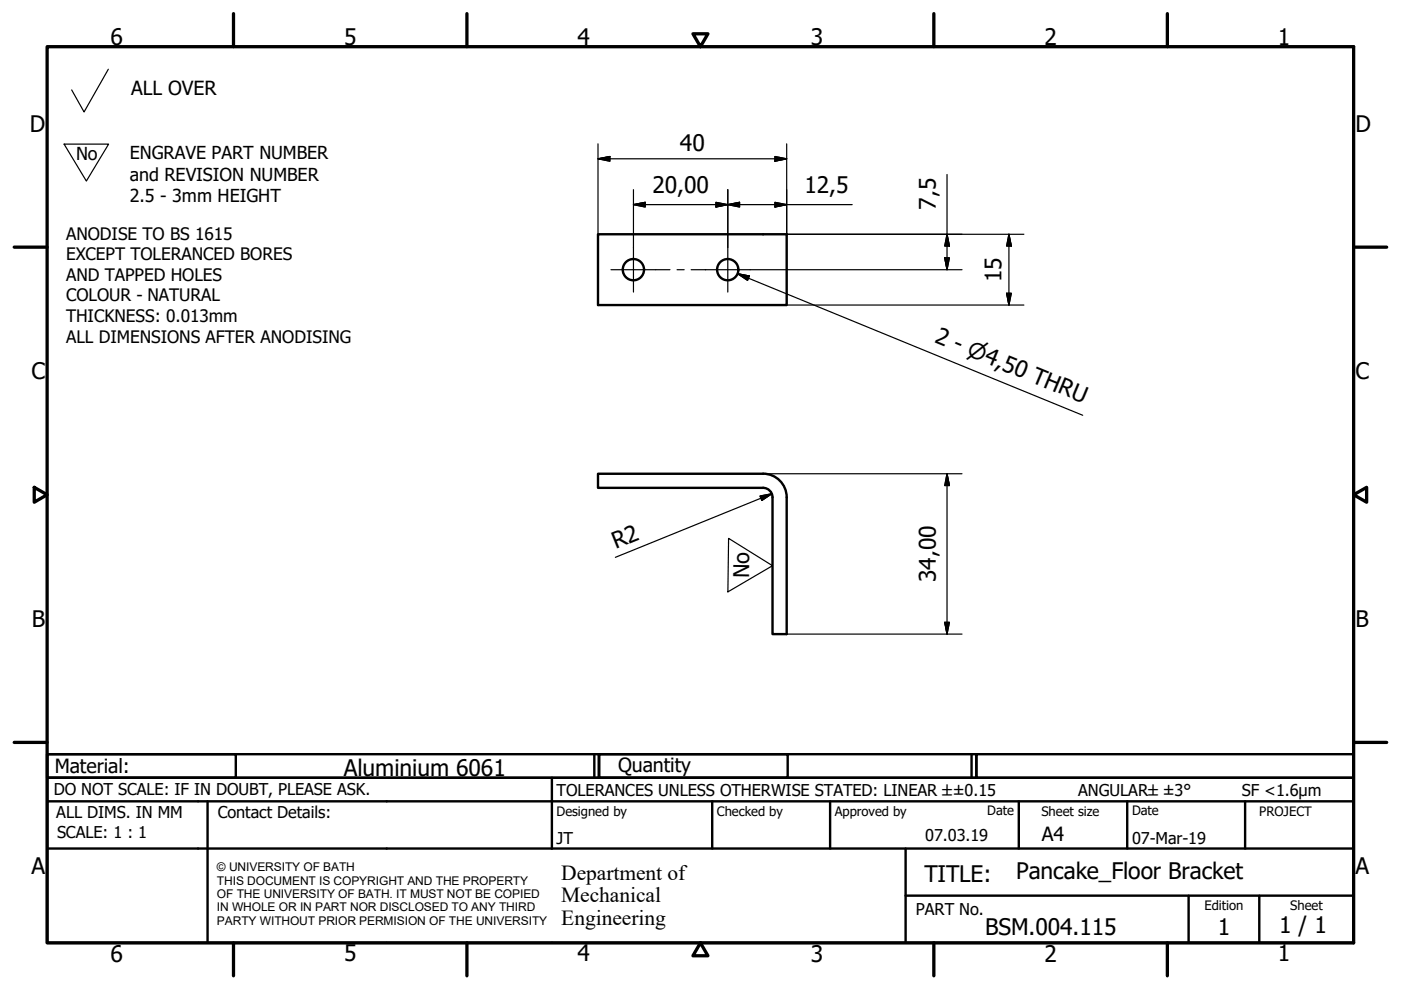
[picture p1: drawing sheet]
<svg xmlns="http://www.w3.org/2000/svg" width="297mm" height="210mm" viewBox="0 0 297 210" stroke-linecap="round" stroke-linejoin="round" font-family="sans-serif">
<!-- layer: Visible (ISO) -->
<g fill="none" stroke="#000" stroke-width=".51">
<path d="M126.8 49.7h40v15h-40zM161.8 100.4a5 5 0 0 1 5 5v29h-3v-29a2 2 0 0 0-2-2M161.8 100.4h-35v3h35"/>
<circle cx="134.3" cy="57.2" r="2.25"/>
<circle cx="154.3" cy="57.2" r="2.25"/>
</g>
<!-- layer: Border (ISO) -->
<g fill="none" stroke="#000" stroke-width=".7">
<path d="M10 9.9h277v190h-277zM49.5 2.9v7M99 2.9v7M146.9 7.2h3.2l-1.6 2.7zM198 2.9v7M247.5 2.9v7M3 52.4h7M287 52.4h7M7.3 103.3l2.7 1.6-2.7 1.6zM287 104.9l2.8-1.6v3.2zM3 157.4h7M287 157.4h7"/>
<path d="M49.5 199.9v7M99 199.9v7M148.5 199.9l1.6 2.7h-3.2zM198 199.9v7M247.5 199.9v7"/>
</g>
<!-- layer: Title (ISO) -->
<g fill="none" stroke="#000" stroke-width=".51">
<path d="M10 159.9h40v5h-40zM10 159.9h117v5h-117zM126 159.9v5M127 159.9h40v5h-40zM127 159.9h80v5h-80zM206 159.9v5M207 159.9h80v5h-80zM10 169.9v-5h277v5M10 169.9h277v30h-277zM10 179.9h277M44 169.9v30M117 164.9v15"/>
<path d="M151 169.9v10M176 169.9v10M192 179.9v20M216 169.9v10M239 169.9v10M264 169.9v10M192 189.9h95M252 189.9v10M267 189.9v10"/>
</g>
<!-- layer: Sketch Geometry (ISO) -->
<path d="M23 14.7l-5.2 9-2.6-4.6M13.6 30.6h9.4l-4.7 7.8zM154.5 114.1l9.3 5.8-9.5 5.6z" fill="none" stroke="#000" stroke-width=".25"/>
<path d="M173.2 120v.1" fill="none" stroke="#fff" stroke-width=".21"/>
<!-- layer: Center Mark (ISO) -->
<path d="M134.3 52.4v9.5M154.3 52.4v9.5" fill="none" stroke="#000" stroke-width=".25"/>
<!-- layer: Centerline (ISO) -->
<path d="M129.5 57.2h12.5M143.6 57.2h1.5M146.5 57.2h12.5" fill="none" stroke="#000" stroke-width=".25"/>
<!-- layer: Symbol (ISO) -->
<path d="M156.4 58l2.5 .5-.4 1zM156.4 58l73.2 30" fill="none" stroke="#000" stroke-width=".25"/>
<path d="M156.4 58l2.5 .5zM156.4 58l2.5 .5-.4 1z" fill="#000" stroke="#000" stroke-width=".25"/>
<!-- layer: Dimension (ISO) -->
<g fill="none" stroke="#000" stroke-width=".25">
<path d="M126.8 33.7l2.5-.5v1zM126.8 33.7h40M126.8 30.5v19.2M164.3 33.2l2.5 .5-2.5 .5zM166.8 30.5v19.2h50.3M200.8 37v20.2M134.3 43.4l2.5-.5v1zM134.3 43.4h46.4M134.3 40.2v12.2M151.8 42.9l2.5 .5-2.5 .5zM154.3 43.4l2.5-.5v1zM154.3 40.2v12.2"/>
<path d="M159 57.2h45M164.3 42.9l2.5 .5-2.5 .5zM200.3 54.7h1l-.5 2.5zM200.8 49.7l.5 2.5h-1zM213.9 49.7l.5 2.5h-1zM213.9 49.7v15M166.8 64.7h50.3M213.4 62.2h1l-.5 2.5zM161.1 105.2l2.5-.5-2.1 1.4zM161.8 100.4h42.2M163.6 104.7l-33.1 13.5M200.8 100.4l.5 2.5h-1z"/>
<path d="M200.8 100.4v34M166.8 134.4h37.2M200.3 131.9h1l-.5 2.5z"/>
</g>
<g fill="#000" stroke="#000" stroke-width=".25">
<path d="M126.8 33.7l2.5-.5zM126.8 33.7l2.5-.5v1zM164.3 34.2l2.5-.5zM164.3 33.2l2.5 .5-2.5 .5zM134.3 43.4l2.5-.5zM134.3 43.4l2.5-.5v1zM151.8 43.9l2.5-.5zM151.8 42.9l2.5 .5-2.5 .5zM154.3 43.4l2.5-.5zM154.3 43.4l2.5-.5v1zM164.3 43.9l2.5-.5zM164.3 42.9l2.5 .5-2.5 .5z"/>
<path d="M200.3 54.7l.5 2.5zM200.3 54.7h1l-.5 2.5zM200.8 49.7l.5 2.5zM200.8 49.7l.5 2.5h-1zM213.9 49.7l.5 2.5zM213.9 49.7l.5 2.5h-1zM213.4 62.2l.5 2.5zM213.4 62.2h1l-.5 2.5zM161.5 106.1l2.1-1.4zM161.1 105.2l2.5-.5-2.1 1.4zM200.8 100.4l.5 2.5zM200.8 100.4l.5 2.5h-1z"/>
<path d="M200.3 131.9l.5 2.5zM200.3 131.9h1l-.5 2.5z"/>
</g>
<g font-size="4.8">
<text x="23.4" y="9.5">6</text>
<text x="72.9" y="9.5">5</text>
<text x="122.4" y="9.5">4</text>
<text x="171.9" y="9.5">3</text>
<text x="221.4" y="9.5">2</text>
<text x="270.9" y="9.5">1</text>
<text x="6.3" y="27.9">D</text>
<text x="287.4" y="27.9">D</text>
<text x="144.2" y="32.1">40</text>
<text x="138.3" y="41">20,00</text>
<text x="170.6" y="41">12,5</text>
<text x="198.4" y="44.5" transform="rotate(-90 198.4 44.5)">7,5</text>
<text x="212.3" y="59.8" transform="rotate(-90 212.3 59.8)">15</text>
<text x="198" y="72.5" transform="rotate(22 198 72.5)">2 - ⌀4,50 THRU</text>
<text x="6.7" y="80.4">C</text>
<text x="287.4" y="80.4">C</text>
<text x="130.6" y="116.5" transform="rotate(-22 130.6 116.5)">R2</text>
<text x="198.4" y="123.4" transform="rotate(-90 198.4 123.4)">34,00</text>
<text x="6.8" y="132.9">B</text>
<text x="287.4" y="132.9">B</text>
<text x="72.9" y="164.6">Aluminium 6061</text>
<text x="6.7" y="185.4">A</text>
<text x="287.4" y="185.4">A</text>
<text x="196" y="187">TITLE:</text>
<text x="215.5" y="186.4">Pancake_Floor Bracket</text>
<text x="271.2" y="197.9">1 / 1</text>
<text x="23.4" y="203.9">6</text>
<text x="72.9" y="203.8">5</text>
<text x="122.4" y="203.8">4</text>
<text x="171.9" y="203.9">3</text>
<text x="208.9" y="198.2">BSM.004.115</text>
<text x="221.4" y="203.9">2</text>
<text x="258.2" y="198.2">1</text>
<text x="270.9" y="203.8">1</text>
</g>
<g font-size="4.6">
<text x="158.8" y="122.6" transform="rotate(-89 158.8 122.6)">No</text>
<text x="119" y="186.5">Department of</text>
<text x="119" y="191.3">Mechanical</text>
<text x="119" y="196">Engineering</text>
</g>
<g font-size="4.1">
<text x="27.8" y="20.1">ALL OVER</text>
<text x="11.6" y="163.9">Material:</text>
<text x="131" y="163.7">Quantity</text>
<text x="220.9" y="178.4">A4</text>
</g>
<g font-size="3.8">
<text x="16.1" y="33.9">No</text>
<text x="27.5" y="33.8">ENGRAVE PART NUMBER</text>
<text x="27.5" y="38.3">and REVISION NUMBER</text>
<text x="27.5" y="42.9">2.5 - 3mm HEIGHT</text>
</g>
<g font-size="3.6">
<text x="14" y="50.9">ANODISE TO BS 1615</text>
<text x="14" y="55.2">EXCEPT TOLERANCED BORES</text>
<text x="14" y="59.6">AND TAPPED HOLES</text>
<text x="14" y="63.9">COLOUR - NATURAL</text>
<text x="14" y="68.3">THICKNESS: 0.013mm</text>
<text x="14" y="72.6">ALL DIMENSIONS AFTER ANODISING</text>
</g>
<g font-size="3.5">
<text x="11.4" y="168.5">DO NOT SCALE: IF IN DOUBT, PLEASE ASK.</text>
<text x="11.9" y="173.5">ALL DIMS. IN MM</text>
<text x="46.2" y="173.5">Contact Details:</text>
<text x="118" y="168.8">TOLERANCES UNLESS OTHERWISE STATED: LINEAR ±±0.15</text>
<text x="228.6" y="168.8">ANGULAR±±3°</text>
<text x="263.3" y="168.8">SF &lt;1.6µm</text>
<text x="12.1" y="177.6">SCALE: 1 : 1</text>
<text x="118" y="178.9">JT</text>
<text x="196.2" y="178.3">07.03.19</text>
<text x="240" y="178.9">07-Mar-19</text>
<text x="194.2" y="194.1">PART No.</text>
</g>
<g font-size="2.8">
<text x="118" y="173">Designed by</text>
<text x="152" y="173">Checked by</text>
<text x="177" y="173">Approved by</text>
<text x="209.3" y="172.9">Date</text>
<text x="220.8" y="173">Sheet size</text>
<text x="240" y="172.9">Date</text>
<text x="267" y="172.9">PROJECT</text>
<text x="255.4" y="193">Edition</text>
<text x="273.6" y="193">Sheet</text>
</g>
<g font-size="2.5">
<text x="46" y="184.7">© UNIVERSITY OF BATH</text>
<text x="46" y="187.6">THIS DOCUMENT IS COPYRIGHT AND THE PROPERTY</text>
<text x="46" y="190.4">OF THE UNIVERSITY OF BATH. IT MUST NOT BE COPIED</text>
<text x="46" y="193.2">IN WHOLE OR IN PART NOR DISCLOSED TO ANY THIRD</text>
<text x="46" y="196.1">PARTY WITHOUT PRIOR PERMISION OF THE UNIVERSITY</text>
</g>
</svg>
